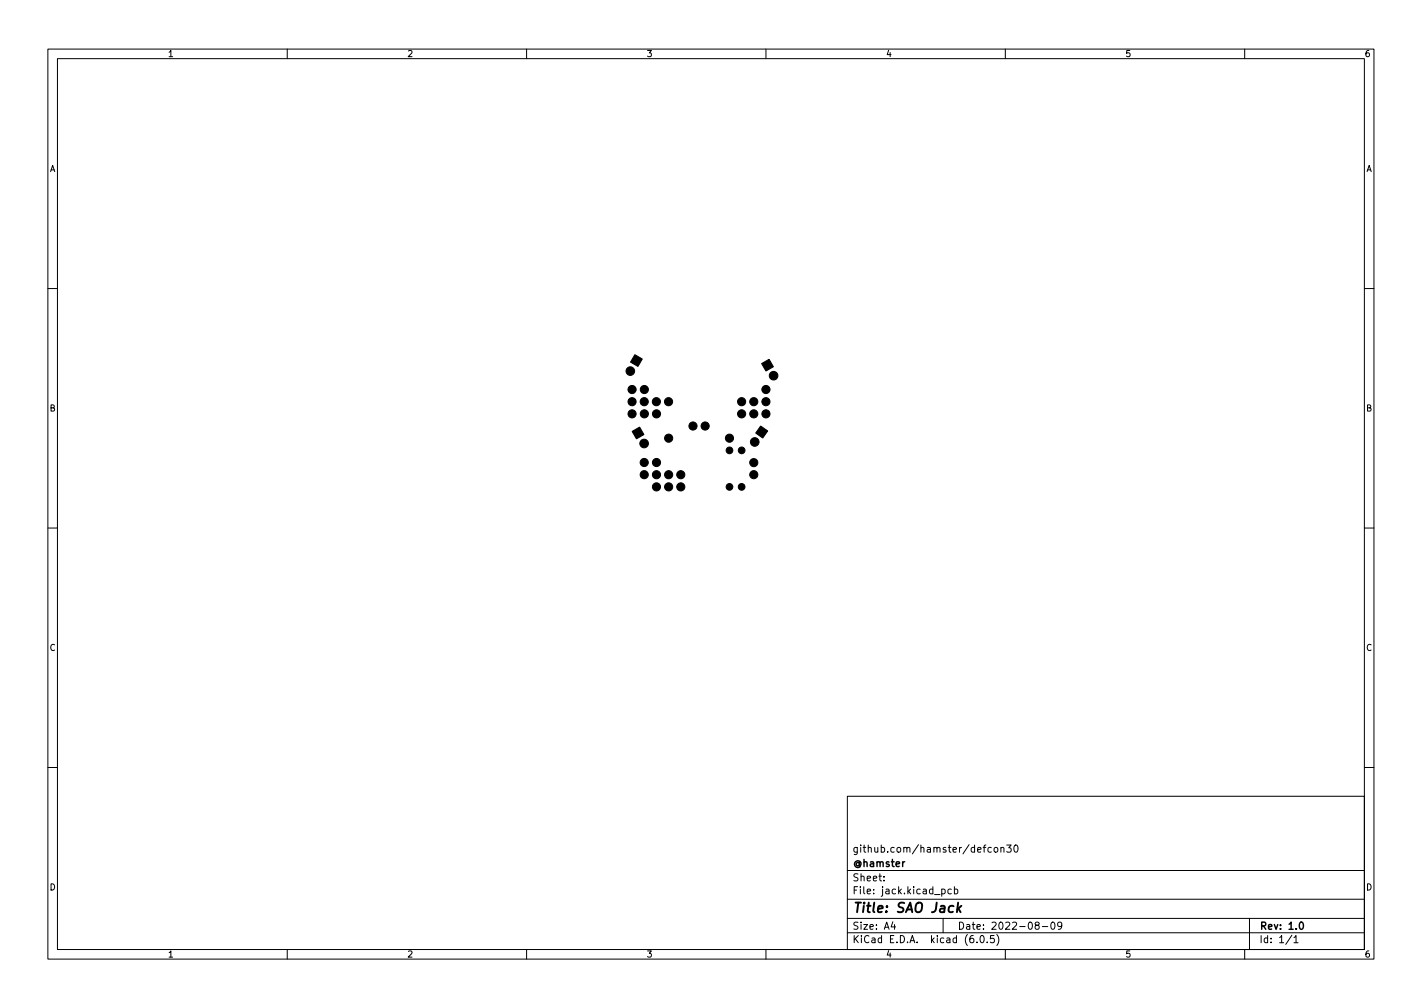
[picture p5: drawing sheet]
<svg xmlns="http://www.w3.org/2000/svg" width="297mm" height="210mm" viewBox="0 0 297 210" stroke-linecap="round" stroke-linejoin="round" font-family="sans-serif">
<g fill="none" stroke="#000" stroke-width=".21">
<path d="M10 10.2h277v190.1h-277zM12 12.2h273v186.1h-273zM60 10.2v2M110 10.2v2M160 10.2v2M210 10.2v2M260 10.2v2M10 60.2h2M285 60.2h2M10 110.2h2M285 110.2h2M10 160.2h2"/>
<path d="M177 166.3h108v32h-108zM207.1 177l-.5-.1-.2 .3 .1 .7h.6M207.8 177l.3-.1 .3 .3v.4l-.3 .3h-.3l-.2-.3zM209.1 177.1l.2-.2 .3 .1 .1 .9M209.1 176.9v1M210.3 176.4h.9l-.5 .6 .4 .1v.7l-.2 .1-.6-.1M212 176.5l.1-.1a.8 .8 0 0 1 .6 .8 .8 .8 0 0 1-.6 .7 1 1 0 0 1-.1-1.4zM285 160.2h2M60 198.3v2M110 198.3v2M160 198.3v2M177 194.8h108"/>
<path d="M177 191.8h108M177 187.8h108M177 181.8h108M184.6 183.8v.1M184.6 183v.1M186.5 192.5l-.4 1h1M186.9 193v1M196.7 185.7l.4-.1 .3 .3-.1 .7h-.6M197 191.8v3M198.7 185.7l-.4-.1-.3 .3 .1 .7h.6M199.4 185.7l.4-.1 .3 .3-.2 .7h-.5M199.4 185.1v1.5"/>
<path d="M204.1 196.7v.1M204.9 195.4l.2-.1a.8 .8 0 0 1 .5 .8 .8 .8 0 0 1-.5 .7 1 1 0 0 1-.2-1.4zM206.2 196.7v.1M207.6 195.3h-.7v.7l.2-.1 .5 .1 .1 .2-.1 .5-.2 .1-.5-.1M208.2 195.1a1.72 1.72 0 0 1 0 2.3M210 198.3v2M216.5 193.2l-.3-.3 .1-.2 .2-.2 .4 .1 .2 .2-.1 .2-.6 .2-.2 .3 .1 .4 .2 .1h.3l.3-.3v-.2l-.3-.3M217.7 193.5h1.2M219.6 192.7l.3-.2a.8 .8 0 0 1 .5 .8 .8 .8 0 0 1-.5 .7l-.3-.1-.1-.4zM221.8 193.2l-.3 .3h-.3l-.3-.3 .2-.6 .4-.1 .2 .2a.99 .99 0 0 1-.3 1.3h-.3M260 198.3v2M261 191.8v6.5"/>
<path d="M269.9 195.3l-1.3 1.9M270.3 195.8l.4-.5v1.5M270.3 196.8h.8"/>
</g>
<path d="M271.6 192.6l.2-.1a.8 .8 0 0 1 .5 .8 .8 .8 0 0 1-.5 .7 1 1 0 0 1-.2-1.4z" fill="none" stroke="#000" stroke-width=".3"/>
<path d="M200.1 188.5l-.2 2M200.2 189.7l.5 .8M200.8 189.1l-.8 .8" fill="none" stroke="#000" stroke-width=".4"/>
<g fill="#000" stroke="#000" stroke-width=".21">
<path d="M132.6 74.1l1.6 .9-.9 1.5-1.6-.9zM159.1 75.9l1.6-.9 .9 1.6-1.6 .9zM132 90.1l1.6-.9 .9 1.5-1.6 .9zM158.9 89l1.5 1-1.1 1.5-1.4-1.1z"/>
<circle cx="131.7" cy="77.5" r=".9"/>
<circle cx="161.6" cy="78.4" r=".9"/>
<circle cx="132" cy="86.4" r=".85"/>
<circle cx="132" cy="81.3" r=".85"/>
<circle cx="132" cy="83.9" r=".85"/>
<circle cx="134.5" cy="92.6" r=".9"/>
<circle cx="134.6" cy="83.9" r=".85"/>
<circle cx="134.6" cy="99.1" r=".85"/>
<circle cx="134.6" cy="96.6" r=".85"/>
<circle cx="134.6" cy="81.3" r=".85"/>
<circle cx="134.6" cy="86.4" r=".85"/>
<circle cx="137.1" cy="83.9" r=".85"/>
<circle cx="137.1" cy="99.1" r=".85"/>
<circle cx="137.1" cy="86.4" r=".85"/>
<circle cx="137.1" cy="96.6" r=".85"/>
<circle cx="139.7" cy="83.9" r=".85"/>
<circle cx="139.7" cy="99.1" r=".85"/>
<circle cx="139.7" cy="91.5" r=".85"/>
<circle cx="142.2" cy="99.1" r=".85"/>
<circle cx="144.8" cy="89" r=".85"/>
<circle cx="147.3" cy="89" r=".85"/>
<circle cx="152.4" cy="91.5" r=".85"/>
<circle cx="152.4" cy="94" r=".7"/>
<circle cx="154.9" cy="83.9" r=".85"/>
<circle cx="154.9" cy="86.4" r=".85"/>
<circle cx="154.9" cy="94" r=".7"/>
<circle cx="157.5" cy="86.4" r=".85"/>
<circle cx="157.5" cy="83.9" r=".85"/>
<circle cx="157.5" cy="96.6" r=".85"/>
<circle cx="157.5" cy="99.1" r=".85"/>
<circle cx="157.7" cy="92.3" r=".9"/>
<circle cx="160" cy="86.4" r=".85"/>
<circle cx="160" cy="81.3" r=".85"/>
<circle cx="160" cy="83.9" r=".85"/>
<circle cx="137.1" cy="101.7" r=".85"/>
<circle cx="139.7" cy="101.7" r=".85"/>
<circle cx="142.2" cy="101.7" r=".85"/>
<circle cx="152.4" cy="101.7" r=".7"/>
<circle cx="154.9" cy="101.7" r=".7"/>
</g>
<text font-size="2.8" x="178" y="190.6">Title: SAO Jack</text>
<g font-size="2.1">
<text x="178" y="178">github.com/hamster/defcon30</text>
<text x="178" y="184">Sheet:</text>
<text x="178" y="181">@hamster</text>
<text x="178" y="186.7">File: jack.kicad_pcb</text>
<text x="178" y="196.9">KiCad E.D.A. kicad (6.0.5)</text>
<text x="178" y="194.1">Size: A4</text>
<text x="200" y="194.1">Date: 2022-08-09</text>
<text x="263" y="194.1">Rev: 1.0</text>
<text x="263" y="196.9">Id: 1/1</text>
</g>
<g font-size="1.8">
<text x="35" y="11.9">1</text>
<text x="85" y="11.9">2</text>
<text x="135" y="11.9">3</text>
<text x="185" y="11.9">4</text>
<text x="235" y="11.9">5</text>
<text x="285" y="11.9">6</text>
<text x="10.3" y="35.9">A</text>
<text x="285.3" y="35.9">A</text>
<text x="10.3" y="85.9">B</text>
<text x="285.3" y="85.9">B</text>
<text x="10.3" y="135.9">C</text>
<text x="285.3" y="135.9">C</text>
<text x="10.3" y="185.9">D</text>
<text x="285.3" y="185.9">D</text>
<text x="35" y="199.9">1</text>
<text x="85" y="199.9">2</text>
<text x="135" y="199.9">3</text>
<text x="185" y="199.9">4</text>
<text x="235" y="199.9">5</text>
<text x="285" y="199.9">6</text>
</g>
</svg>
